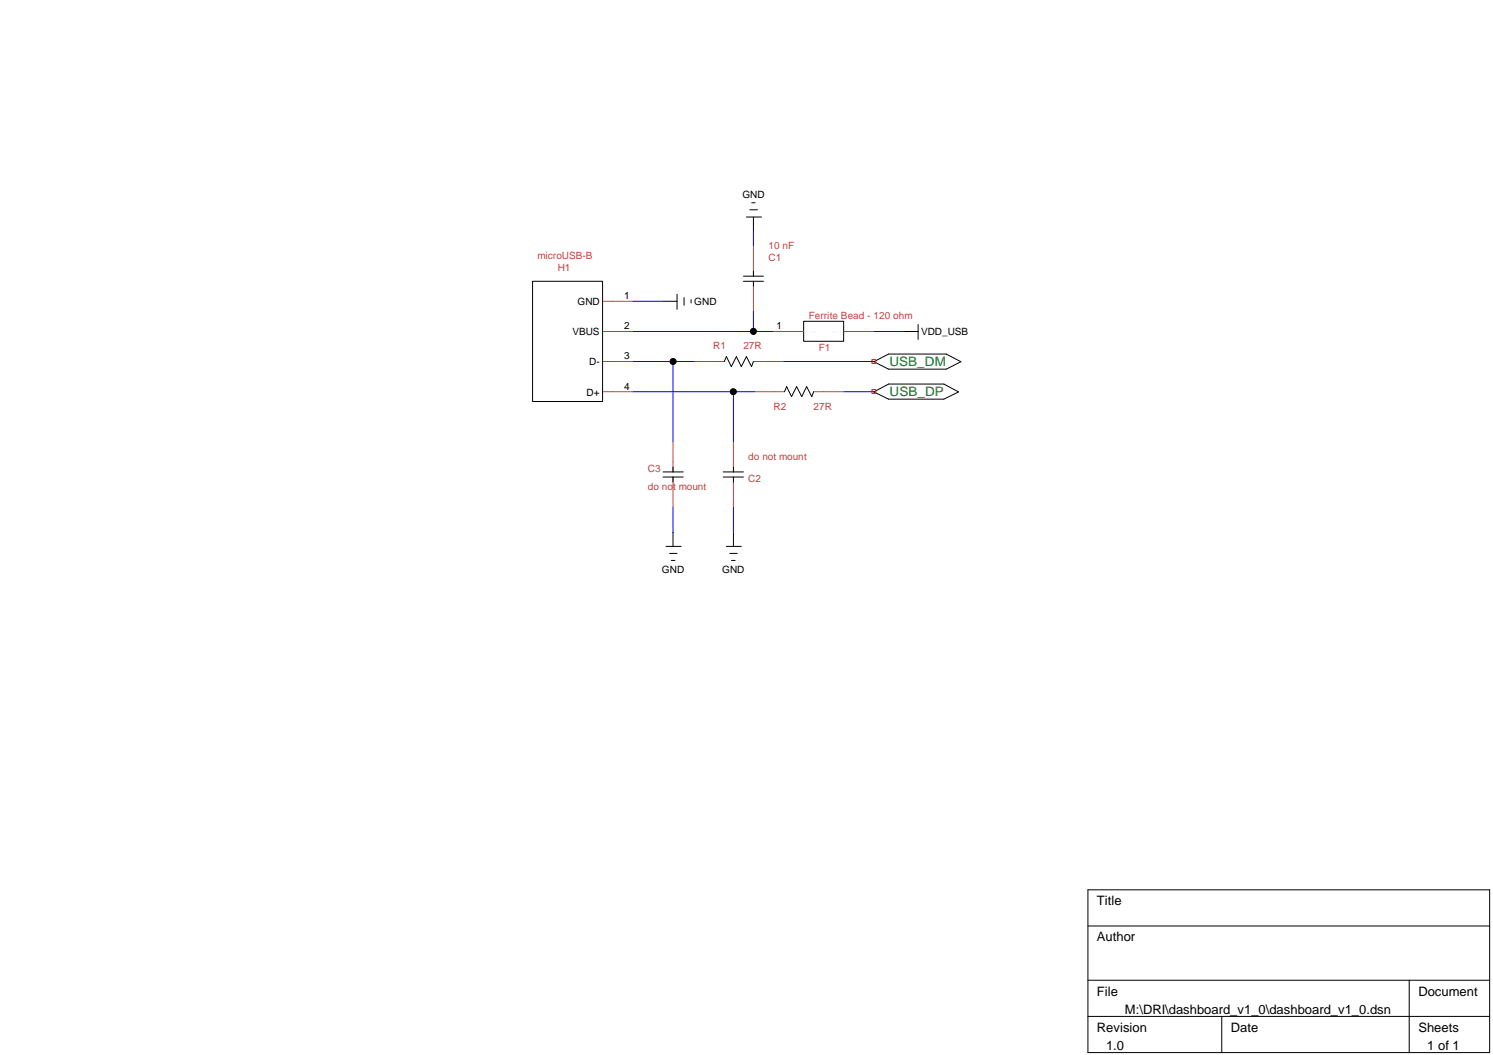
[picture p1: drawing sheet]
<svg xmlns="http://www.w3.org/2000/svg" width="297mm" height="210mm" viewBox="0 0 297 210" stroke-linecap="round" stroke-linejoin="round" font-family="sans-serif">
<g fill="none" stroke="#c04040" stroke-width=".2">
<path d="M119.9 59.9h6M149.9 48.9v6M149.9 56v5.9M119.9 66h6M119.9 71.9h6M119.9 77.9h6M138.1 71.9h6M149.9 71.9h6M150.1 77.9h6M153.9 66h6M161.9 77.9h6M167.9 66h6"/>
<path d="M133.9 87.9v6M133.9 94.9v6M145.9 87.9v6M145.9 94.9v6"/>
</g>
<g fill="none" stroke="#000" stroke-width=".2">
<path d="M106 56h13.9v23.9h-13.9zM131.9 59.9h2.8M134.7 58.5v3.1M136.1 59.2v1.5M137.5 59.6v.7M147.9 54.9h4M147.9 56h4M148.5 43.2h3M149.2 41.7h1.5M149.6 40.3h.6M149.9 43.2v2.8M149.9 53.9v1"/>
<path d="M149.9 56v.9M144.1 71.9l.4-.9 1 1.9 1-1.9 1 1.9 1-1.9 1 1.9 .4-1M156.1 77.9l.4-1 1 2 1-2 1 2 1-2 1 2 .4-1M159.9 63.9h7.9v4h-7.9zM173.9 78l2.9-1.6h11l2.9 1.6-2.9 1.4h-11zM173.9 72l2.9-1.6h11.5l2.9 1.6-2.9 1.4h-11.5zM179.9 66h2.8M182.7 64.6v2.9M131.9 94.9h4M131.9 93.9h4M133.9 92.9v1M133.9 94.9v1"/>
<path d="M143.9 94.9h4M143.9 93.9h4M145.9 92.9v1M145.9 94.9v1M132.5 108.7h3M133.2 110.1h1.5M133.6 111.5h.7M133.9 105.9v2.8M144.5 108.7h3M145.2 110.1h1.5M145.5 111.5h.8M145.9 105.9v2.8"/>
<path d="M216.4 177h80v32.4h-80zM216.4 184.2h80M216.4 195h80M280.4 195v14.4M216.4 202.2h80M243.1 202.2v7.2"/>
<circle cx="133.9" cy="71.9" r=".61"/>
<circle cx="145.9" cy="77.9" r=".61"/>
<circle cx="149.9" cy="65.9" r=".6"/>
</g>
<path d="M173.5 77.5h.7v.8h-.7zM173.5 71.5h.7v.8h-.7z" fill="none" stroke="#f00" stroke-width=".2"/>
<g fill="none" stroke="#00f" stroke-width=".2">
<path d="M125.9 59.9h6M149.9 46v2.9M125.9 66h28M125.9 71.9h12.2M125.9 77.9h24.2M133.9 71.9v16M145.9 77.9v10M149.9 61.9v4.1M155.9 71.9h18M167.9 77.9h6M173.9 66h6M133.9 100.9v5"/>
<path d="M145.9 100.9v5"/>
</g>
<g fill="#000">
<circle cx="133.9" cy="71.9" r=".61"/>
<circle cx="145.9" cy="77.9" r=".61"/>
<circle cx="149.9" cy="65.9" r=".6"/>
</g>
<g font-size="2.6" fill="#008020">
<text x="177" y="72.9">USB_DM</text>
<text x="177" y="78.9">USB_DP</text>
</g>
<g font-size="2.6">
<text x="218.2" y="180.1">Title</text>
<text x="218.2" y="187.3">Author</text>
<text x="218.2" y="198.1">File</text>
<text x="223.8" y="201.7">M:\DRI\dashboard_v1_0\dashboard_v1_0.dsn</text>
<text x="282.2" y="198.1">Document</text>
<text x="218.2" y="205.3">Revision</text>
<text x="220" y="208.9">1.0</text>
<text x="244.9" y="205.3">Date</text>
<text x="282.2" y="205.3">Sheets</text>
<text x="284" y="208.9">1 of 1</text>
</g>
<g font-size="2">
<text x="147.7" y="39.3">GND</text>
<text x="124.2" y="59.5">1</text>
<text x="114.9" y="60.7">GND</text>
<text x="124.2" y="65.5">2</text>
<text x="138.1" y="60.7">GND</text>
<text x="154.5" y="65.5">1</text>
<text x="113.9" y="66.7">VBUS</text>
<text x="124.2" y="71.5">3</text>
<text x="183.3" y="66.7">VDD_USB</text>
<text x="117.2" y="72.7">D-</text>
<text x="124.2" y="77.5">4</text>
<text x="116.7" y="78.7">D+</text>
<text x="131.7" y="114">GND</text>
<text x="143.7" y="114">GND</text>
</g>
<g font-size="2" fill="#c04040">
<text x="106.9" y="51.5">microUSB-B</text>
<text x="111" y="53.9">H1</text>
<text x="152.9" y="51.9">C1</text>
<text x="152.9" y="49.5">10 nF</text>
<text x="160.9" y="63.5">Ferrite Bead - 120 ohm</text>
<text x="141.9" y="69.5">R1</text>
<text x="147.9" y="69.5">27R</text>
<text x="162.9" y="69.9">F1</text>
<text x="153.9" y="81.5">R2</text>
<text x="161.9" y="81.5">27R</text>
<text x="128.9" y="93.9">C3</text>
<text x="148.9" y="95.9">C2</text>
<text x="148.9" y="91.5">do not mount</text>
<text x="128.9" y="97.5">do not mount</text>
</g>
</svg>
